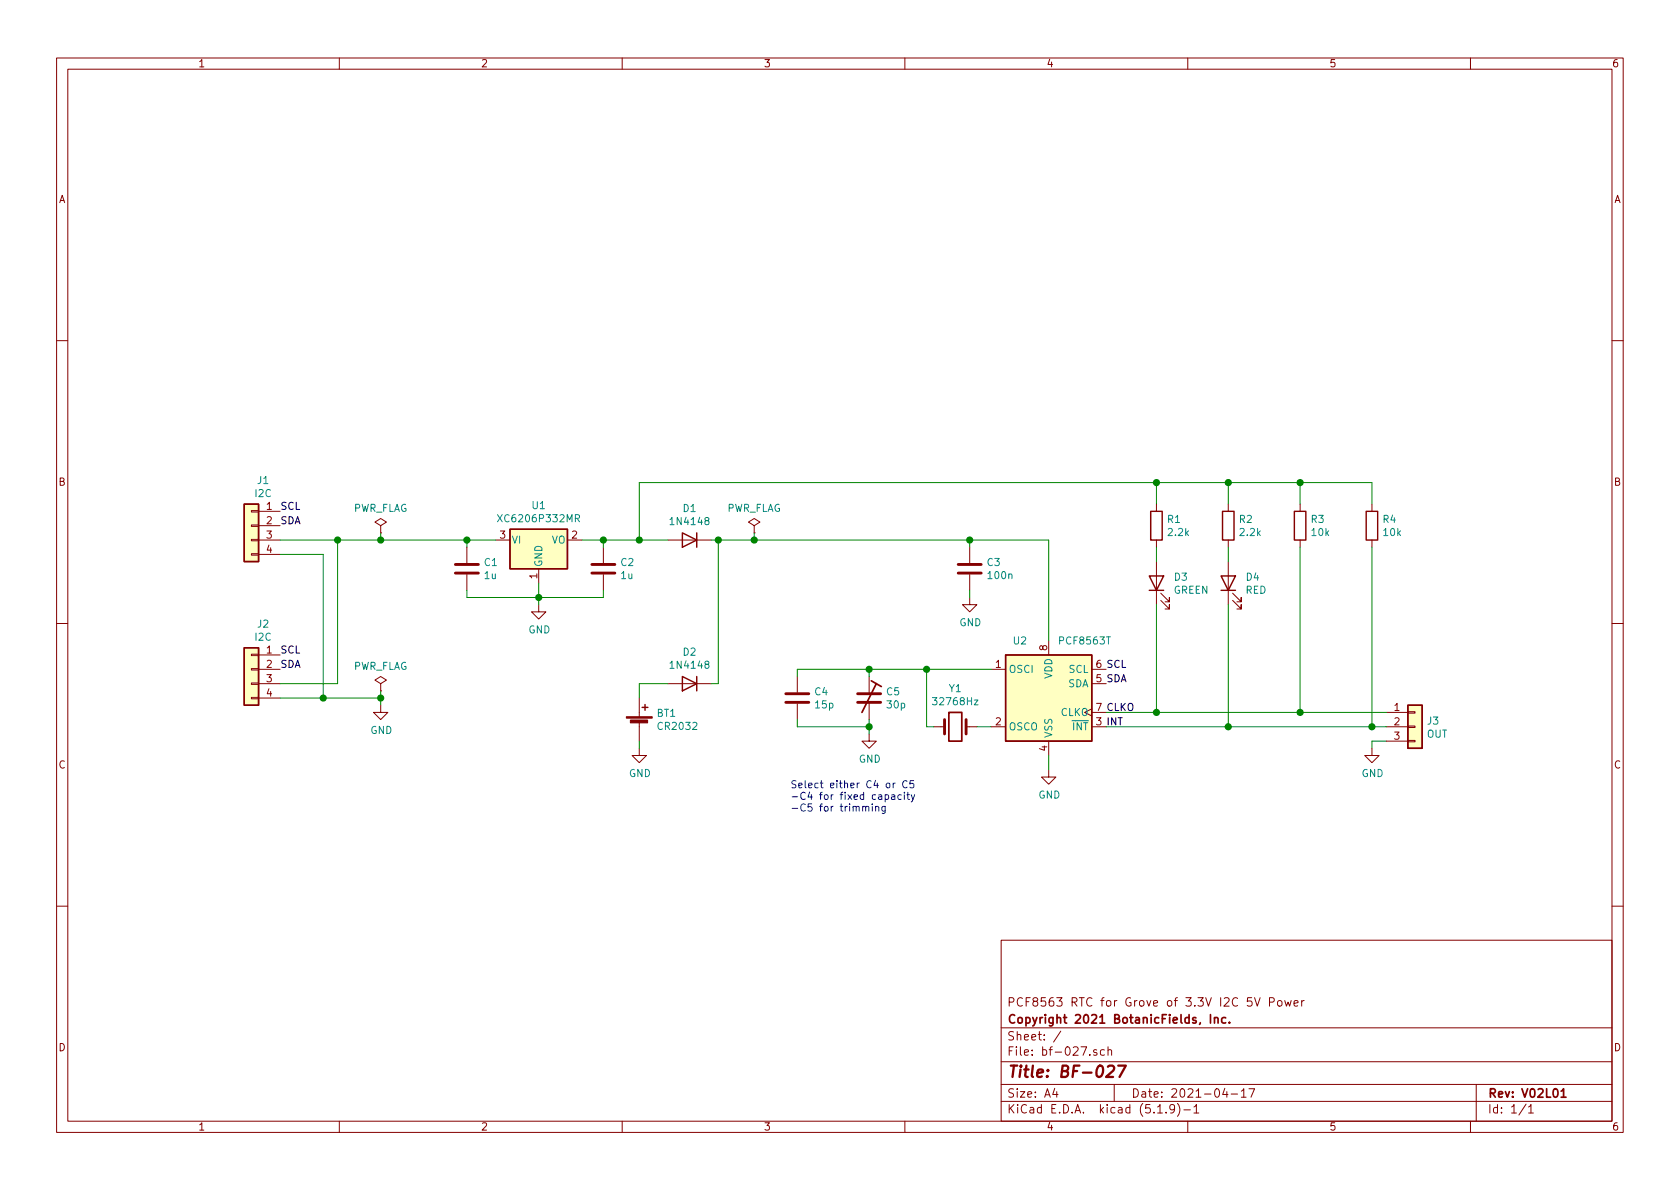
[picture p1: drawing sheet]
EESchema Schematic File Version 4
EELAYER 30 0
EELAYER END
$Descr A4 11693 8268
encoding utf-8
Sheet 1 1
Title "BF-027"
Date "2021-04-17"
Rev "V02L01"
Comp "Copyright 2021 BotanicFields, Inc."
Comment1 "PCF8563 RTC for Grove of 3.3V I2C 5V Power"
Comment2 ""
Comment3 ""
Comment4 ""
$EndDescr
$Comp
L Timer_RTC:PCF8563T U2
U 1 1
P 7300 4850
F 0 "U2" H 7100 5250 50  0000 C CNN
F 1 "PCF8563T" H 7550 5250 50  0000 C CNN
F 2 "Package_SO:SOIC-8_3.9x4.9mm_P1.27mm" H 7300 4850 50  0001 C CNN
F 3 "https://assets.nexperia.com/documents/data-sheet/PCF8563.pdf" H 7300 4850 50  0001 C CNN
	1    7300 4850
	1    0    0    -1  
$EndComp
$Comp
L Device:D D1
U 1 1
P 4800 3750
F 0 "D1" H 4800 3533 50  0000 C CNN
F 1 "1N4148" H 4800 3624 50  0000 C CNN
F 2 "Diode_SMD:D_SOD-123" H 4800 3750 50  0001 C CNN
F 3 "~" H 4800 3750 50  0001 C CNN
	1    4800 3750
	-1   0    0    1   
$EndComp
$Comp
L Device:D D2
U 1 1
P 4800 4750
F 0 "D2" H 4800 4533 50  0000 C CNN
F 1 "1N4148" H 4800 4624 50  0000 C CNN
F 2 "Diode_SMD:D_SOD-123" H 4800 4750 50  0001 C CNN
F 3 "~" H 4800 4750 50  0001 C CNN
	1    4800 4750
	-1   0    0    1   
$EndComp
$Comp
L Device:Battery_Cell BT1
U 1 1
P 4450 5050
F 0 "BT1" H 4568 5146 50  0000 L CNN
F 1 "CR2032" H 4568 5055 50  0000 L CNN
F 2 "bf:BF@QJ-BS-6" V 4450 5110 50  0001 C CNN
F 3 "~" V 4450 5110 50  0001 C CNN
	1    4450 5050
	1    0    0    -1  
$EndComp
$Comp
L Device:C C4
U 1 1
P 5550 4850
F 0 "C4" H 5665 4896 50  0000 L CNN
F 1 "15p" H 5665 4805 50  0000 L CNN
F 2 "Capacitor_SMD:C_0603_1608Metric" H 5588 4700 50  0001 C CNN
F 3 "~" H 5550 4850 50  0001 C CNN
	1    5550 4850
	1    0    0    -1  
$EndComp
$Comp
L Connector_Generic:Conn_01x04 J1
U 1 1
P 1750 3650
F 0 "J1" H 1668 3967 50  0000 C CNN
F 1 "I2C" H 1668 3876 50  0000 C CNN
F 2 "opl:HW4-2.0-90D" H 1750 3650 50  0001 C CNN
F 3 "~" H 1750 3650 50  0001 C CNN
	1    1750 3650
	-1   0    0    -1  
$EndComp
$Comp
L Connector_Generic:Conn_01x04 J2
U 1 1
P 1750 4650
F 0 "J2" H 1668 4967 50  0000 C CNN
F 1 "I2C" H 1668 4876 50  0000 C CNN
F 2 "opl:HW4-2.0-90D" H 1750 4650 50  0001 C CNN
F 3 "~" H 1750 4650 50  0001 C CNN
	1    1750 4650
	-1   0    0    -1  
$EndComp
Text Label 1950 3650 0    50   ~ 0
SDA
Text Label 1950 3550 0    50   ~ 0
SCL
$Comp
L power:PWR_FLAG #FLG0101
U 1 1
P 2650 3700
F 0 "#FLG0101" H 2650 3775 50  0001 C CNN
F 1 "PWR_FLAG" H 2650 3873 50  0000 C CNN
F 2 "" H 2650 3700 50  0001 C CNN
F 3 "~" H 2650 3700 50  0001 C CNN
	1    2650 3700
	1    0    0    -1  
$EndComp
Wire Wire Line
	1950 3750 2350 3750
Wire Wire Line
	1950 4750 2350 4750
Text Label 1950 4650 0    50   ~ 0
SDA
Text Label 1950 4550 0    50   ~ 0
SCL
Wire Wire Line
	1950 3850 2250 3850
Wire Wire Line
	1950 4850 2250 4850
Wire Wire Line
	2650 3750 2650 3700
Connection ~ 2650 3750
Wire Wire Line
	2650 4850 2650 4900
$Comp
L power:GND #PWR0102
U 1 1
P 2650 4900
F 0 "#PWR0102" H 2650 4650 50  0001 C CNN
F 1 "GND" H 2655 4727 50  0000 C CNN
F 2 "" H 2650 4900 50  0001 C CNN
F 3 "" H 2650 4900 50  0001 C CNN
	1    2650 4900
	1    0    0    -1  
$EndComp
$Comp
L power:PWR_FLAG #FLG0102
U 1 1
P 2650 4800
F 0 "#FLG0102" H 2650 4875 50  0001 C CNN
F 1 "PWR_FLAG" H 2650 4973 50  0000 C CNN
F 2 "" H 2650 4800 50  0001 C CNN
F 3 "~" H 2650 4800 50  0001 C CNN
	1    2650 4800
	1    0    0    -1  
$EndComp
$Comp
L power:GND #PWR0103
U 1 1
P 4450 5200
F 0 "#PWR0103" H 4450 4950 50  0001 C CNN
F 1 "GND" H 4455 5027 50  0000 C CNN
F 2 "" H 4450 5200 50  0001 C CNN
F 3 "" H 4450 5200 50  0001 C CNN
	1    4450 5200
	1    0    0    -1  
$EndComp
Wire Wire Line
	4450 5200 4450 5150
Wire Wire Line
	2250 4850 2250 3850
Connection ~ 2250 4850
Wire Wire Line
	2350 3750 2350 4750
Connection ~ 2350 3750
Wire Wire Line
	2350 3750 2650 3750
Wire Wire Line
	4950 3750 5000 3750
Wire Wire Line
	7300 3750 7300 4450
Wire Wire Line
	4950 4750 5000 4750
Wire Wire Line
	5000 4750 5000 3750
Connection ~ 5000 3750
Wire Wire Line
	4650 4750 4450 4750
Wire Wire Line
	4450 4750 4450 4850
Text Label 7700 4650 0    50   ~ 0
SCL
Text Label 7700 4750 0    50   ~ 0
SDA
$Comp
L Device:Crystal Y1
U 1 1
P 6650 5050
F 0 "Y1" H 6650 5318 50  0000 C CNN
F 1 "32768Hz" H 6650 5227 50  0000 C CNN
F 2 "bf:BF@Crystal_DS26_D2.0mm_L6.0mm_Horizontal" H 6650 5050 50  0001 C CNN
F 3 "~" H 6650 5050 50  0001 C CNN
	1    6650 5050
	1    0    0    -1  
$EndComp
Wire Wire Line
	2650 4800 2650 4850
Connection ~ 2650 4850
Wire Wire Line
	2250 4850 2650 4850
Wire Wire Line
	6900 4650 6450 4650
Wire Wire Line
	6800 5050 6900 5050
$Comp
L Device:CTRIM C5
U 1 1
P 6050 4850
F 0 "C5" H 6165 4896 50  0000 L CNN
F 1 "30p" H 6165 4805 50  0000 L CNN
F 2 "bf:BF@TZ03-F" H 6050 4850 50  0001 C CNN
F 3 "~" H 6050 4850 50  0001 C CNN
	1    6050 4850
	1    0    0    -1  
$EndComp
Wire Wire Line
	6050 4700 6050 4650
Wire Wire Line
	5550 4700 5550 4650
Wire Wire Line
	5550 4650 6050 4650
Connection ~ 6050 4650
$Comp
L power:GND #PWR0104
U 1 1
P 6050 5100
F 0 "#PWR0104" H 6050 4850 50  0001 C CNN
F 1 "GND" H 6055 4927 50  0000 C CNN
F 2 "" H 6050 5100 50  0001 C CNN
F 3 "" H 6050 5100 50  0001 C CNN
	1    6050 5100
	1    0    0    -1  
$EndComp
Wire Wire Line
	5550 5000 5550 5050
Wire Wire Line
	5550 5050 6050 5050
Wire Wire Line
	6050 5050 6050 5100
Wire Wire Line
	6050 5050 6050 5000
Connection ~ 6050 5050
$Comp
L power:GND #PWR0105
U 1 1
P 7300 5350
F 0 "#PWR0105" H 7300 5100 50  0001 C CNN
F 1 "GND" H 7305 5177 50  0000 C CNN
F 2 "" H 7300 5350 50  0001 C CNN
F 3 "" H 7300 5350 50  0001 C CNN
	1    7300 5350
	1    0    0    -1  
$EndComp
Wire Wire Line
	7300 5350 7300 5250
$Comp
L Device:C C3
U 1 1
P 6750 3950
F 0 "C3" H 6865 3996 50  0000 L CNN
F 1 "100n" H 6865 3905 50  0000 L CNN
F 2 "Capacitor_SMD:C_0603_1608Metric" H 6788 3800 50  0001 C CNN
F 3 "~" H 6750 3950 50  0001 C CNN
	1    6750 3950
	1    0    0    -1  
$EndComp
Wire Wire Line
	6750 3800 6750 3750
Wire Wire Line
	5000 3750 5250 3750
Connection ~ 6750 3750
Wire Wire Line
	6750 3750 7300 3750
$Comp
L power:GND #PWR0106
U 1 1
P 6750 4150
F 0 "#PWR0106" H 6750 3900 50  0001 C CNN
F 1 "GND" H 6755 3977 50  0000 C CNN
F 2 "" H 6750 4150 50  0001 C CNN
F 3 "" H 6750 4150 50  0001 C CNN
	1    6750 4150
	1    0    0    -1  
$EndComp
Wire Wire Line
	6750 4150 6750 4100
$Comp
L Connector_Generic:Conn_01x03 J3
U 1 1
P 9850 5050
F 0 "J3" H 9930 5092 50  0000 L CNN
F 1 "OUT" H 9930 5001 50  0000 L CNN
F 2 "bf:BF@PinSocket_1x03_P2.54mm_Horizontal" H 9850 5050 50  0001 C CNN
F 3 "~" H 9850 5050 50  0001 C CNN
	1    9850 5050
	1    0    0    -1  
$EndComp
Wire Wire Line
	7700 4950 8050 4950
$Comp
L Device:R R1
U 1 1
P 8050 3650
F 0 "R1" H 8120 3696 50  0000 L CNN
F 1 "2.2k" H 8120 3605 50  0000 L CNN
F 2 "Resistor_SMD:R_0603_1608Metric" V 7980 3650 50  0001 C CNN
F 3 "~" H 8050 3650 50  0001 C CNN
	1    8050 3650
	1    0    0    -1  
$EndComp
$Comp
L Device:R R2
U 1 1
P 8550 3650
F 0 "R2" H 8620 3696 50  0000 L CNN
F 1 "2.2k" H 8620 3605 50  0000 L CNN
F 2 "Resistor_SMD:R_0603_1608Metric" V 8480 3650 50  0001 C CNN
F 3 "~" H 8550 3650 50  0001 C CNN
	1    8550 3650
	1    0    0    -1  
$EndComp
Wire Wire Line
	8050 3800 8050 3900
Wire Wire Line
	8550 3800 8550 3900
Wire Wire Line
	8550 5050 7700 5050
Wire Wire Line
	8550 3350 8550 3500
Wire Wire Line
	8050 3500 8050 3350
Wire Wire Line
	8050 3350 8550 3350
$Comp
L Device:LED D3
U 1 1
P 8050 4050
F 0 "D3" V 8089 3932 50  0000 R CNN
F 1 "GREEN" V 7998 3932 50  0000 R CNN
F 2 "LED_SMD:LED_0603_1608Metric" H 8050 4050 50  0001 C CNN
F 3 "~" H 8050 4050 50  0001 C CNN
	1    8050 4050
	0    -1   -1   0   
$EndComp
Wire Wire Line
	8050 4200 8050 4950
$Comp
L Device:LED D4
U 1 1
P 8550 4050
F 0 "D4" V 8589 3932 50  0000 R CNN
F 1 "RED" V 8498 3932 50  0000 R CNN
F 2 "LED_SMD:LED_0603_1608Metric" H 8550 4050 50  0001 C CNN
F 3 "~" H 8550 4050 50  0001 C CNN
	1    8550 4050
	0    -1   -1   0   
$EndComp
Wire Wire Line
	8550 4200 8550 5050
$Comp
L power:GND #PWR0108
U 1 1
P 9550 5200
F 0 "#PWR0108" H 9550 4950 50  0001 C CNN
F 1 "GND" H 9555 5027 50  0000 C CNN
F 2 "" H 9550 5200 50  0001 C CNN
F 3 "" H 9550 5200 50  0001 C CNN
	1    9550 5200
	1    0    0    -1  
$EndComp
Wire Wire Line
	9550 5200 9550 5150
Wire Wire Line
	9550 5150 9650 5150
Wire Wire Line
	6450 5050 6450 4650
Wire Wire Line
	6450 5050 6500 5050
Connection ~ 6450 4650
Wire Wire Line
	6450 4650 6050 4650
Text Label 7700 4950 0    50   ~ 0
CLKO
Text Label 7700 5050 0    50   ~ 0
INT
$Comp
L power:PWR_FLAG #FLG0104
U 1 1
P 5250 3700
F 0 "#FLG0104" H 5250 3775 50  0001 C CNN
F 1 "PWR_FLAG" H 5250 3873 50  0000 C CNN
F 2 "" H 5250 3700 50  0001 C CNN
F 3 "~" H 5250 3700 50  0001 C CNN
	1    5250 3700
	1    0    0    -1  
$EndComp
Wire Wire Line
	5250 3700 5250 3750
Connection ~ 5250 3750
Wire Wire Line
	5250 3750 6750 3750
Connection ~ 8050 4950
Connection ~ 8550 5050
$Comp
L Regulator_Linear:XC6206PxxxMR U1
U 1 1
P 3750 3750
F 0 "U1" H 3750 3992 50  0000 C CNN
F 1 "XC6206P332MR" H 3750 3901 50  0000 C CNN
F 2 "Package_TO_SOT_SMD:SOT-23" H 3750 3975 50  0001 C CIN
F 3 "https://www.torexsemi.com/file/xc6206/XC6206.pdf" H 3750 3750 50  0001 C CNN
	1    3750 3750
	1    0    0    -1  
$EndComp
Wire Wire Line
	4050 3750 4200 3750
$Comp
L power:GND #PWR0109
U 1 1
P 3750 4200
F 0 "#PWR0109" H 3750 3950 50  0001 C CNN
F 1 "GND" H 3755 4027 50  0000 C CNN
F 2 "" H 3750 4200 50  0001 C CNN
F 3 "" H 3750 4200 50  0001 C CNN
	1    3750 4200
	1    0    0    -1  
$EndComp
Wire Wire Line
	3750 4200 3750 4150
$Comp
L Device:C C1
U 1 1
P 3250 3950
F 0 "C1" H 3365 3996 50  0000 L CNN
F 1 "1u" H 3365 3905 50  0000 L CNN
F 2 "Capacitor_SMD:C_0603_1608Metric" H 3288 3800 50  0001 C CNN
F 3 "~" H 3250 3950 50  0001 C CNN
	1    3250 3950
	1    0    0    -1  
$EndComp
$Comp
L Device:C C2
U 1 1
P 4200 3950
F 0 "C2" H 4315 3996 50  0000 L CNN
F 1 "1u" H 4315 3905 50  0000 L CNN
F 2 "Capacitor_SMD:C_0603_1608Metric" H 4238 3800 50  0001 C CNN
F 3 "~" H 4200 3950 50  0001 C CNN
	1    4200 3950
	1    0    0    -1  
$EndComp
Wire Wire Line
	3250 3800 3250 3750
Connection ~ 3250 3750
Wire Wire Line
	3250 3750 3450 3750
Wire Wire Line
	4200 3800 4200 3750
Connection ~ 4200 3750
Wire Wire Line
	4200 3750 4450 3750
Wire Wire Line
	3250 4100 3250 4150
Wire Wire Line
	3250 4150 3750 4150
Wire Wire Line
	4200 4150 4200 4100
Connection ~ 3750 4150
Wire Wire Line
	3750 4150 3750 4050
Wire Wire Line
	3750 4150 4200 4150
Wire Wire Line
	2650 3750 3250 3750
Connection ~ 4450 3750
Wire Wire Line
	4450 3750 4650 3750
$Comp
L Device:R R4
U 1 1
P 9550 3650
F 0 "R4" H 9620 3696 50  0000 L CNN
F 1 "10k" H 9620 3605 50  0000 L CNN
F 2 "Resistor_SMD:R_0603_1608Metric" V 9480 3650 50  0001 C CNN
F 3 "~" H 9550 3650 50  0001 C CNN
	1    9550 3650
	1    0    0    -1  
$EndComp
$Comp
L Device:R R3
U 1 1
P 9050 3650
F 0 "R3" H 9120 3696 50  0000 L CNN
F 1 "10k" H 9120 3605 50  0000 L CNN
F 2 "Resistor_SMD:R_0603_1608Metric" V 8980 3650 50  0001 C CNN
F 3 "~" H 9050 3650 50  0001 C CNN
	1    9050 3650
	1    0    0    -1  
$EndComp
Wire Wire Line
	9550 3500 9550 3350
Wire Wire Line
	9550 3350 9050 3350
Connection ~ 8550 3350
Wire Wire Line
	9050 3500 9050 3350
Connection ~ 9050 3350
Wire Wire Line
	9050 3350 8550 3350
Wire Wire Line
	9550 3800 9550 5050
Wire Wire Line
	9550 5050 8550 5050
Wire Wire Line
	9050 3800 9050 4950
Wire Wire Line
	9050 4950 8050 4950
Wire Wire Line
	8050 3350 4450 3350
Connection ~ 8050 3350
Wire Wire Line
	4450 3350 4450 3750
Text Notes 5500 5650 0    50   ~ 0
Select either C4 or C5\n-C4 for fixed capacity\n-C5 for trimming
Wire Wire Line
	9050 4950 9650 4950
Connection ~ 9050 4950
Wire Wire Line
	9650 5050 9550 5050
Connection ~ 9550 5050
$EndSCHEMATC
